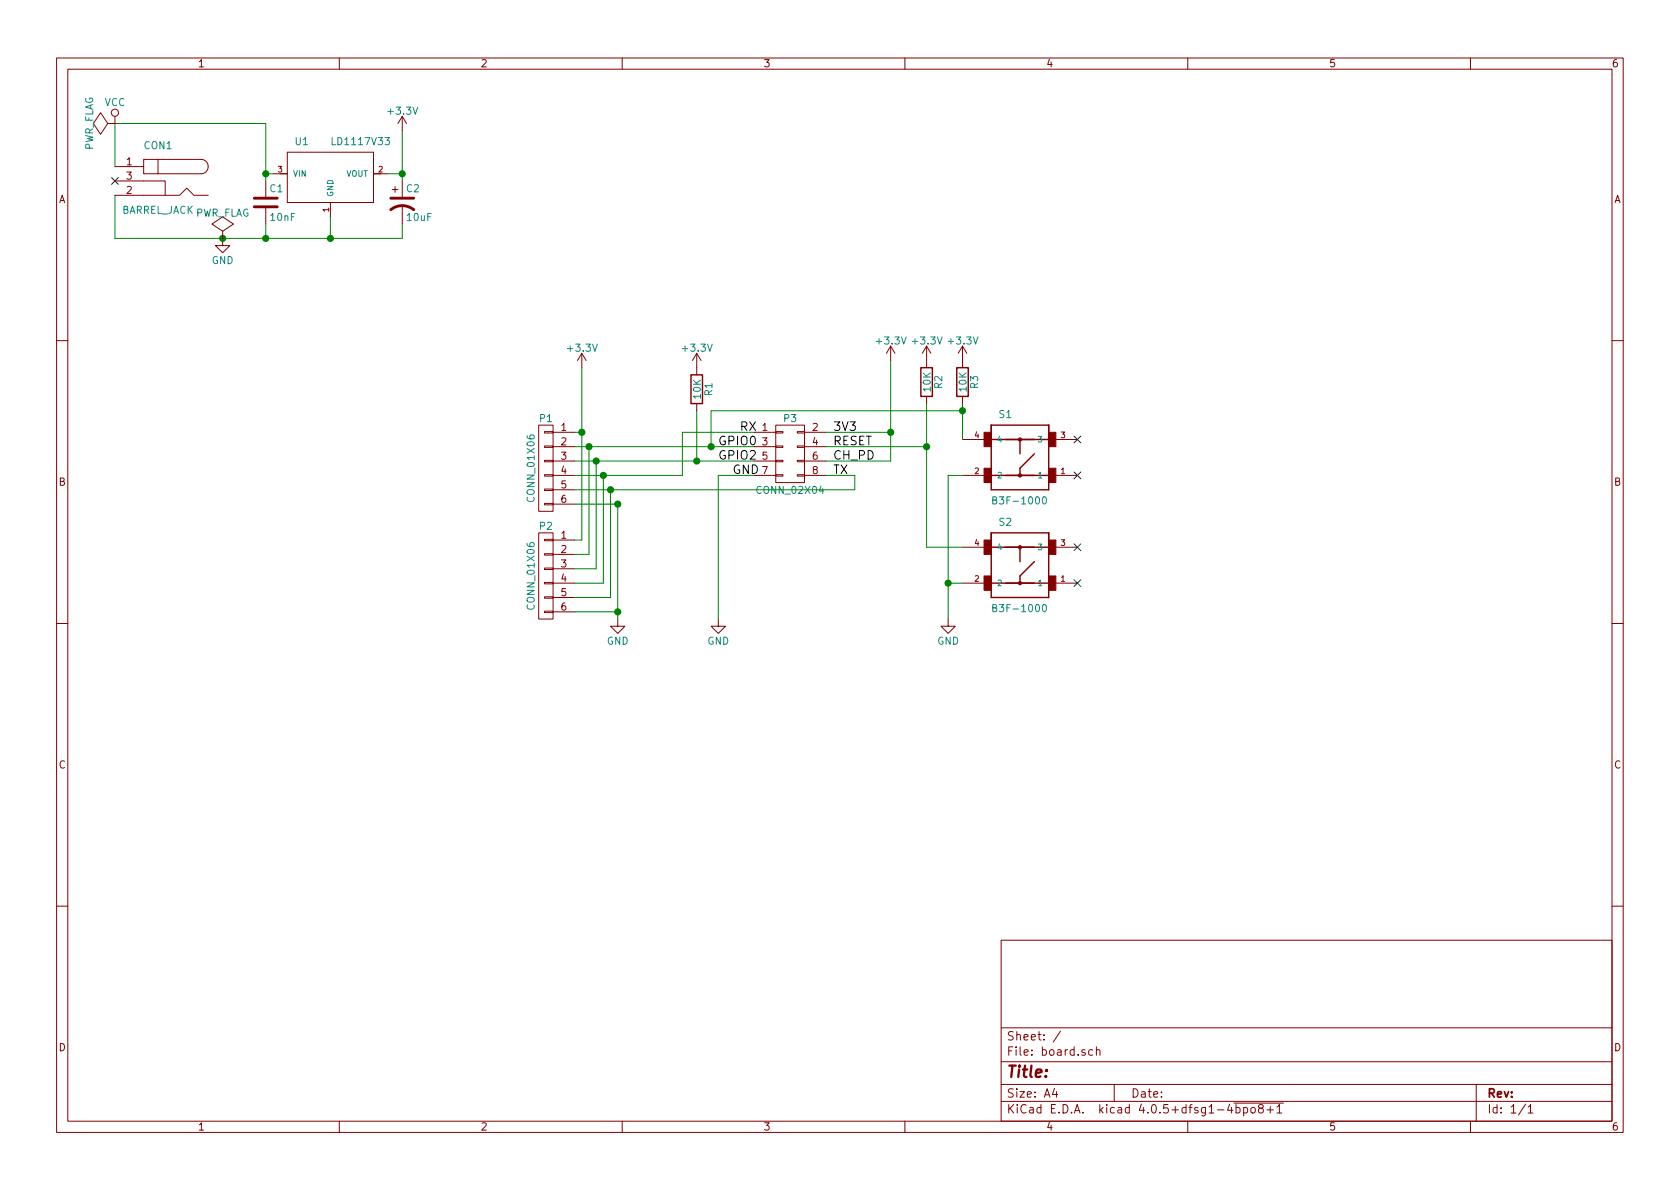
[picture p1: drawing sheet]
EESchema Schematic File Version 2
LIBS:power
LIBS:device
LIBS:transistors
LIBS:conn
LIBS:linear
LIBS:regul
LIBS:74xx
LIBS:cmos4000
LIBS:adc-dac
LIBS:memory
LIBS:xilinx
LIBS:microcontrollers
LIBS:dsp
LIBS:microchip
LIBS:analog_switches
LIBS:motorola
LIBS:texas
LIBS:intel
LIBS:audio
LIBS:interface
LIBS:digital-audio
LIBS:philips
LIBS:display
LIBS:cypress
LIBS:siliconi
LIBS:opto
LIBS:atmel
LIBS:contrib
LIBS:valves
LIBS:LD1117V33
LIBS:switches
LIBS:B3F-1000
LIBS:board-cache
EELAYER 25 0
EELAYER END
$Descr A4 11693 8268
encoding utf-8
Sheet 1 1
Title ""
Date ""
Rev ""
Comp ""
Comment1 ""
Comment2 ""
Comment3 ""
Comment4 ""
$EndDescr
$Comp
L BARREL_JACK CON1
U 1 1
P 1100 1250
F 0 "CON1" H 1100 1500 50  0000 C CNN
F 1 "BARREL_JACK" H 1100 1050 50  0000 C CNN
F 2 "Connectors:BARREL_JACK" H 1100 1250 50  0001 C CNN
F 3 "" H 1100 1250 50  0000 C CNN
	1    1100 1250
	-1   0    0    -1  
$EndComp
$Comp
L PMIC-LD1117V33(TO-220) U1
U 1 1
P 2300 1200
F 0 "U1" H 2050 1400 50  0000 L BNN
F 1 "LD1117V33" H 2300 1400 50  0000 L BNN
F 2 "LD1117V33:TO-220" H 2300 1200 50  0001 L BNN
F 3 "STMicroelectronics" H 2300 1200 50  0001 L BNN
F 4 "LD1117 Series 3.3 V 800 mA Low Drop Fixed Positive Voltage Regulator - TO-220" H 2300 1200 50  0001 L BNN "Description"
	1    2300 1200
	1    0    0    -1  
$EndComp
$Comp
L GND #PWR01
U 1 1
P 1550 1650
F 0 "#PWR01" H 1550 1400 50  0001 C CNN
F 1 "GND" H 1550 1500 50  0000 C CNN
F 2 "" H 1550 1650 50  0000 C CNN
F 3 "" H 1550 1650 50  0000 C CNN
	1    1550 1650
	1    0    0    -1  
$EndComp
NoConn ~ 800  1250
$Comp
L C C1
U 1 1
P 1850 1400
F 0 "C1" H 1875 1500 50  0000 L CNN
F 1 "10nF" H 1875 1300 50  0000 L CNN
F 2 "Capacitors_THT:C_Disc_D4.3mm_W1.9mm_P5.00mm" H 1888 1250 50  0001 C CNN
F 3 "" H 1850 1400 50  0000 C CNN
	1    1850 1400
	1    0    0    -1  
$EndComp
$Comp
L VCC #PWR02
U 1 1
P 800 850
F 0 "#PWR02" H 800 700 50  0001 C CNN
F 1 "VCC" H 800 1000 50  0000 C CNN
F 2 "" H 800 850 50  0000 C CNN
F 3 "" H 800 850 50  0000 C CNN
	1    800  850 
	1    0    0    -1  
$EndComp
Wire Wire Line
	800  1150 800  850 
Wire Wire Line
	800  850  1850 850 
Wire Wire Line
	1850 850  1850 1250
Wire Wire Line
	800  1350 800  1650
Connection ~ 1550 1650
Connection ~ 1850 1200
Wire Wire Line
	1850 1650 1850 1550
Connection ~ 1850 1650
Wire Wire Line
	2700 1200 2800 1200
Wire Wire Line
	2800 1650 2800 1550
Connection ~ 2800 1200
Wire Wire Line
	800  1650 2800 1650
Wire Wire Line
	2300 1500 2300 1650
Connection ~ 2300 1650
Wire Wire Line
	1900 1200 1850 1200
$Comp
L CONN_02X04 P3
U 1 1
P 5500 3150
F 0 "P3" H 5500 3400 50  0000 C CNN
F 1 "CONN_02X04" H 5500 2900 50  0000 C CNN
F 2 "Pin_Headers:Pin_Header_Straight_2x04_Pitch2.54mm" H 5500 1950 50  0001 C CNN
F 3 "" H 5500 1950 50  0000 C CNN
	1    5500 3150
	1    0    0    -1  
$EndComp
$Comp
L GND #PWR03
U 1 1
P 5000 4300
F 0 "#PWR03" H 5000 4050 50  0001 C CNN
F 1 "GND" H 5000 4150 50  0000 C CNN
F 2 "" H 5000 4300 50  0000 C CNN
F 3 "" H 5000 4300 50  0000 C CNN
	1    5000 4300
	1    0    0    -1  
$EndComp
Wire Wire Line
	5750 3000 6200 3000
Wire Wire Line
	6200 2500 6200 3200
Text Label 5150 3000 0    60   ~ 0
RX
$Comp
L B3F-1000 S1
U 1 1
P 7100 3250
F 0 "S1" H 6950 3600 50  0000 L BNN
F 1 "B3F-1000" H 6899 2999 50  0000 L BNN
F 2 "B3F-1000:SW_B3F-1000" H 7600 2600 50  0001 L BNN
F 3 "Omron" H 7600 2500 50  0001 L BNN
F 4 "Switch%2C FLUX TIGHT MECHANICAL KEYSwitch%2C %2C 50MA%4024VDC%2C NO GROUND TERM.%2C FLAT PLUNG" H 7600 2700 50  0001 L BNN "Description"
F 5 "0.24 USD" H 7600 2400 50  0001 L BNN "Price"
F 6 "B3F-1000" H 7600 2300 50  0001 L BNN "MP"
F 7 "Good" H 7600 2200 50  0001 L BNN "Availability"
F 8 "None" H 7600 2100 50  0001 L BNN "Package"
	1    7100 3250
	1    0    0    -1  
$EndComp
$Comp
L B3F-1000 S2
U 1 1
P 7100 4000
F 0 "S2" H 6950 4350 50  0000 L BNN
F 1 "B3F-1000" H 6899 3749 50  0000 L BNN
F 2 "B3F-1000:SW_B3F-1000" H 7600 3350 50  0001 L BNN
F 3 "Omron" H 7600 3250 50  0001 L BNN
F 4 "Switch%2C FLUX TIGHT MECHANICAL KEYSwitch%2C %2C 50MA%4024VDC%2C NO GROUND TERM.%2C FLAT PLUNG" H 7600 3450 50  0001 L BNN "Description"
F 5 "0.24 USD" H 7600 3150 50  0001 L BNN "Price"
F 6 "B3F-1000" H 7600 3050 50  0001 L BNN "MP"
F 7 "Good" H 7600 2950 50  0001 L BNN "Availability"
F 8 "None" H 7600 2850 50  0001 L BNN "Package"
	1    7100 4000
	1    0    0    -1  
$EndComp
Wire Wire Line
	5750 3300 5950 3300
Wire Wire Line
	5000 3300 5250 3300
Wire Wire Line
	5000 3300 5000 4300
Text Label 5800 3300 0    60   ~ 0
TX
Wire Wire Line
	4000 3100 5250 3100
Wire Wire Line
	4950 2850 6700 2850
Wire Wire Line
	6700 2800 6700 3050
$Comp
L R R3
U 1 1
P 6700 2650
F 0 "R3" V 6780 2650 50  0000 C CNN
F 1 "10K" V 6700 2650 50  0000 C CNN
F 2 "Resistors_THT:R_Axial_DIN0207_L6.3mm_D2.5mm_P7.62mm_Horizontal" V 6630 2650 50  0001 C CNN
F 3 "" H 6700 2650 50  0000 C CNN
	1    6700 2650
	1    0    0    -1  
$EndComp
Connection ~ 6700 2850
Text Label 5000 3100 0    60   ~ 0
GPIO0
$Comp
L GND #PWR04
U 1 1
P 6600 4300
F 0 "#PWR04" H 6600 4050 50  0001 C CNN
F 1 "GND" H 6600 4150 50  0000 C CNN
F 2 "" H 6600 4300 50  0000 C CNN
F 3 "" H 6600 4300 50  0000 C CNN
	1    6600 4300
	1    0    0    -1  
$EndComp
Wire Wire Line
	6600 3300 6600 4300
Wire Wire Line
	6600 4050 6700 4050
Wire Wire Line
	6600 3300 6700 3300
Connection ~ 6600 4050
NoConn ~ 7500 3050
NoConn ~ 7500 3300
NoConn ~ 7500 3800
NoConn ~ 7500 4050
$Comp
L R R1
U 1 1
P 4850 2700
F 0 "R1" V 4930 2700 50  0000 C CNN
F 1 "10K" V 4850 2700 50  0000 C CNN
F 2 "Resistors_THT:R_Axial_DIN0207_L6.3mm_D2.5mm_P7.62mm_Horizontal" V 4780 2700 50  0001 C CNN
F 3 "" H 4850 2700 50  0000 C CNN
	1    4850 2700
	1    0    0    -1  
$EndComp
Wire Wire Line
	4850 2850 4850 3200
Wire Wire Line
	4000 3200 5250 3200
Text Label 5000 3200 0    60   ~ 0
GPIO2
Wire Wire Line
	6450 2800 6450 3800
$Comp
L R R2
U 1 1
P 6450 2650
F 0 "R2" V 6530 2650 50  0000 C CNN
F 1 "10K" V 6450 2650 50  0000 C CNN
F 2 "Resistors_THT:R_Axial_DIN0207_L6.3mm_D2.5mm_P7.62mm_Horizontal" V 6380 2650 50  0001 C CNN
F 3 "" H 6450 2650 50  0000 C CNN
	1    6450 2650
	1    0    0    -1  
$EndComp
Wire Wire Line
	6450 3800 6700 3800
Wire Wire Line
	5750 3100 6450 3100
Connection ~ 6450 3100
Text Label 5800 3100 0    60   ~ 0
RESET
Wire Wire Line
	6200 3200 5750 3200
Connection ~ 6200 3000
Text Label 5800 3200 0    60   ~ 0
CH_PD
Text Label 5100 3300 0    60   ~ 0
GND
Connection ~ 4950 3100
$Comp
L PWR_FLAG #FLG05
U 1 1
P 800 850
F 0 "#FLG05" H 800 945 50  0001 C CNN
F 1 "PWR_FLAG" H 800 1030 50  0000 C CNN
F 2 "" H 800 850 50  0000 C CNN
F 3 "" H 800 850 50  0000 C CNN
	1    800  850 
	0    -1   -1   0   
$EndComp
$Comp
L PWR_FLAG #FLG06
U 1 1
P 1550 1650
F 0 "#FLG06" H 1550 1745 50  0001 C CNN
F 1 "PWR_FLAG" H 1550 1830 50  0000 C CNN
F 2 "" H 1550 1650 50  0000 C CNN
F 3 "" H 1550 1650 50  0000 C CNN
	1    1550 1650
	1    0    0    -1  
$EndComp
Wire Wire Line
	2800 900  2800 1250
$Comp
L +3.3V #PWR07
U 1 1
P 2800 900
F 0 "#PWR07" H 2800 750 50  0001 C CNN
F 1 "+3.3V" H 2800 1040 50  0000 C CNN
F 2 "" H 2800 900 50  0000 C CNN
F 3 "" H 2800 900 50  0000 C CNN
	1    2800 900 
	1    0    0    -1  
$EndComp
$Comp
L +3.3V #PWR08
U 1 1
P 4850 2550
F 0 "#PWR08" H 4850 2400 50  0001 C CNN
F 1 "+3.3V" H 4850 2690 50  0000 C CNN
F 2 "" H 4850 2550 50  0000 C CNN
F 3 "" H 4850 2550 50  0000 C CNN
	1    4850 2550
	1    0    0    -1  
$EndComp
$Comp
L +3.3V #PWR09
U 1 1
P 6450 2500
F 0 "#PWR09" H 6450 2350 50  0001 C CNN
F 1 "+3.3V" H 6450 2640 50  0000 C CNN
F 2 "" H 6450 2500 50  0000 C CNN
F 3 "" H 6450 2500 50  0000 C CNN
	1    6450 2500
	1    0    0    -1  
$EndComp
$Comp
L +3.3V #PWR010
U 1 1
P 6700 2500
F 0 "#PWR010" H 6700 2350 50  0001 C CNN
F 1 "+3.3V" H 6700 2640 50  0000 C CNN
F 2 "" H 6700 2500 50  0000 C CNN
F 3 "" H 6700 2500 50  0000 C CNN
	1    6700 2500
	1    0    0    -1  
$EndComp
$Comp
L +3.3V #PWR011
U 1 1
P 6200 2500
F 0 "#PWR011" H 6200 2350 50  0001 C CNN
F 1 "+3.3V" H 6200 2640 50  0000 C CNN
F 2 "" H 6200 2500 50  0000 C CNN
F 3 "" H 6200 2500 50  0000 C CNN
	1    6200 2500
	1    0    0    -1  
$EndComp
Text Label 5800 3000 0    60   ~ 0
3V3
$Comp
L CP1 C2
U 1 1
P 2800 1400
F 0 "C2" H 2825 1500 50  0000 L CNN
F 1 "10uF" H 2825 1300 50  0000 L CNN
F 2 "Capacitors_THT:CP_Radial_D5.0mm_P2.50mm" H 2800 1400 50  0001 C CNN
F 3 "" H 2800 1400 50  0000 C CNN
	1    2800 1400
	1    0    0    -1  
$EndComp
$Comp
L CONN_01X06 P2
U 1 1
P 3800 4000
F 0 "P2" H 3800 4350 50  0000 C CNN
F 1 "CONN_01X06" V 3900 4000 50  0000 C CNN
F 2 "Pin_Headers:Pin_Header_Straight_1x06_Pitch2.54mm" H 3800 4000 50  0001 C CNN
F 3 "" H 3800 4000 50  0000 C CNN
	1    3800 4000
	-1   0    0    -1  
$EndComp
$Comp
L +3.3V #PWR012
U 1 1
P 4050 2550
F 0 "#PWR012" H 4050 2400 50  0001 C CNN
F 1 "+3.3V" H 4050 2690 50  0000 C CNN
F 2 "" H 4050 2550 50  0000 C CNN
F 3 "" H 4050 2550 50  0000 C CNN
	1    4050 2550
	1    0    0    -1  
$EndComp
Wire Wire Line
	4050 2550 4050 3750
Wire Wire Line
	4050 3000 4000 3000
Wire Wire Line
	4050 3750 4000 3750
Connection ~ 4050 3000
Wire Wire Line
	4100 3100 4100 3850
Wire Wire Line
	4100 3850 4000 3850
Connection ~ 4100 3100
$Comp
L CONN_01X06 P1
U 1 1
P 3800 3250
F 0 "P1" H 3800 3600 50  0000 C CNN
F 1 "CONN_01X06" V 3900 3250 50  0000 C CNN
F 2 "Pin_Headers:Pin_Header_Straight_1x06_Pitch2.54mm" H 3800 3250 50  0001 C CNN
F 3 "" H 3800 3250 50  0000 C CNN
	1    3800 3250
	-1   0    0    -1  
$EndComp
Wire Wire Line
	4150 3200 4150 3950
Wire Wire Line
	4150 3950 4000 3950
Connection ~ 4150 3200
Wire Wire Line
	4200 3300 4200 4050
Wire Wire Line
	4200 4050 4000 4050
Connection ~ 4200 3300
Wire Wire Line
	4250 3400 4250 4150
Wire Wire Line
	4250 4150 4000 4150
Connection ~ 4250 3400
$Comp
L GND #PWR013
U 1 1
P 4300 4300
F 0 "#PWR013" H 4300 4050 50  0001 C CNN
F 1 "GND" H 4300 4150 50  0000 C CNN
F 2 "" H 4300 4300 50  0000 C CNN
F 3 "" H 4300 4300 50  0000 C CNN
	1    4300 4300
	1    0    0    -1  
$EndComp
Wire Wire Line
	4300 3500 4300 4300
Wire Wire Line
	4300 4250 4000 4250
Connection ~ 4300 4250
Connection ~ 4850 3200
Wire Wire Line
	4950 2850 4950 3100
Wire Wire Line
	4750 3000 5250 3000
Wire Wire Line
	4750 3300 4750 3000
Wire Wire Line
	4000 3300 4750 3300
Connection ~ 4300 3500
Wire Wire Line
	5950 3300 5950 3400
Wire Wire Line
	5950 3400 4000 3400
Wire Wire Line
	4300 3500 4000 3500
$EndSCHEMATC
